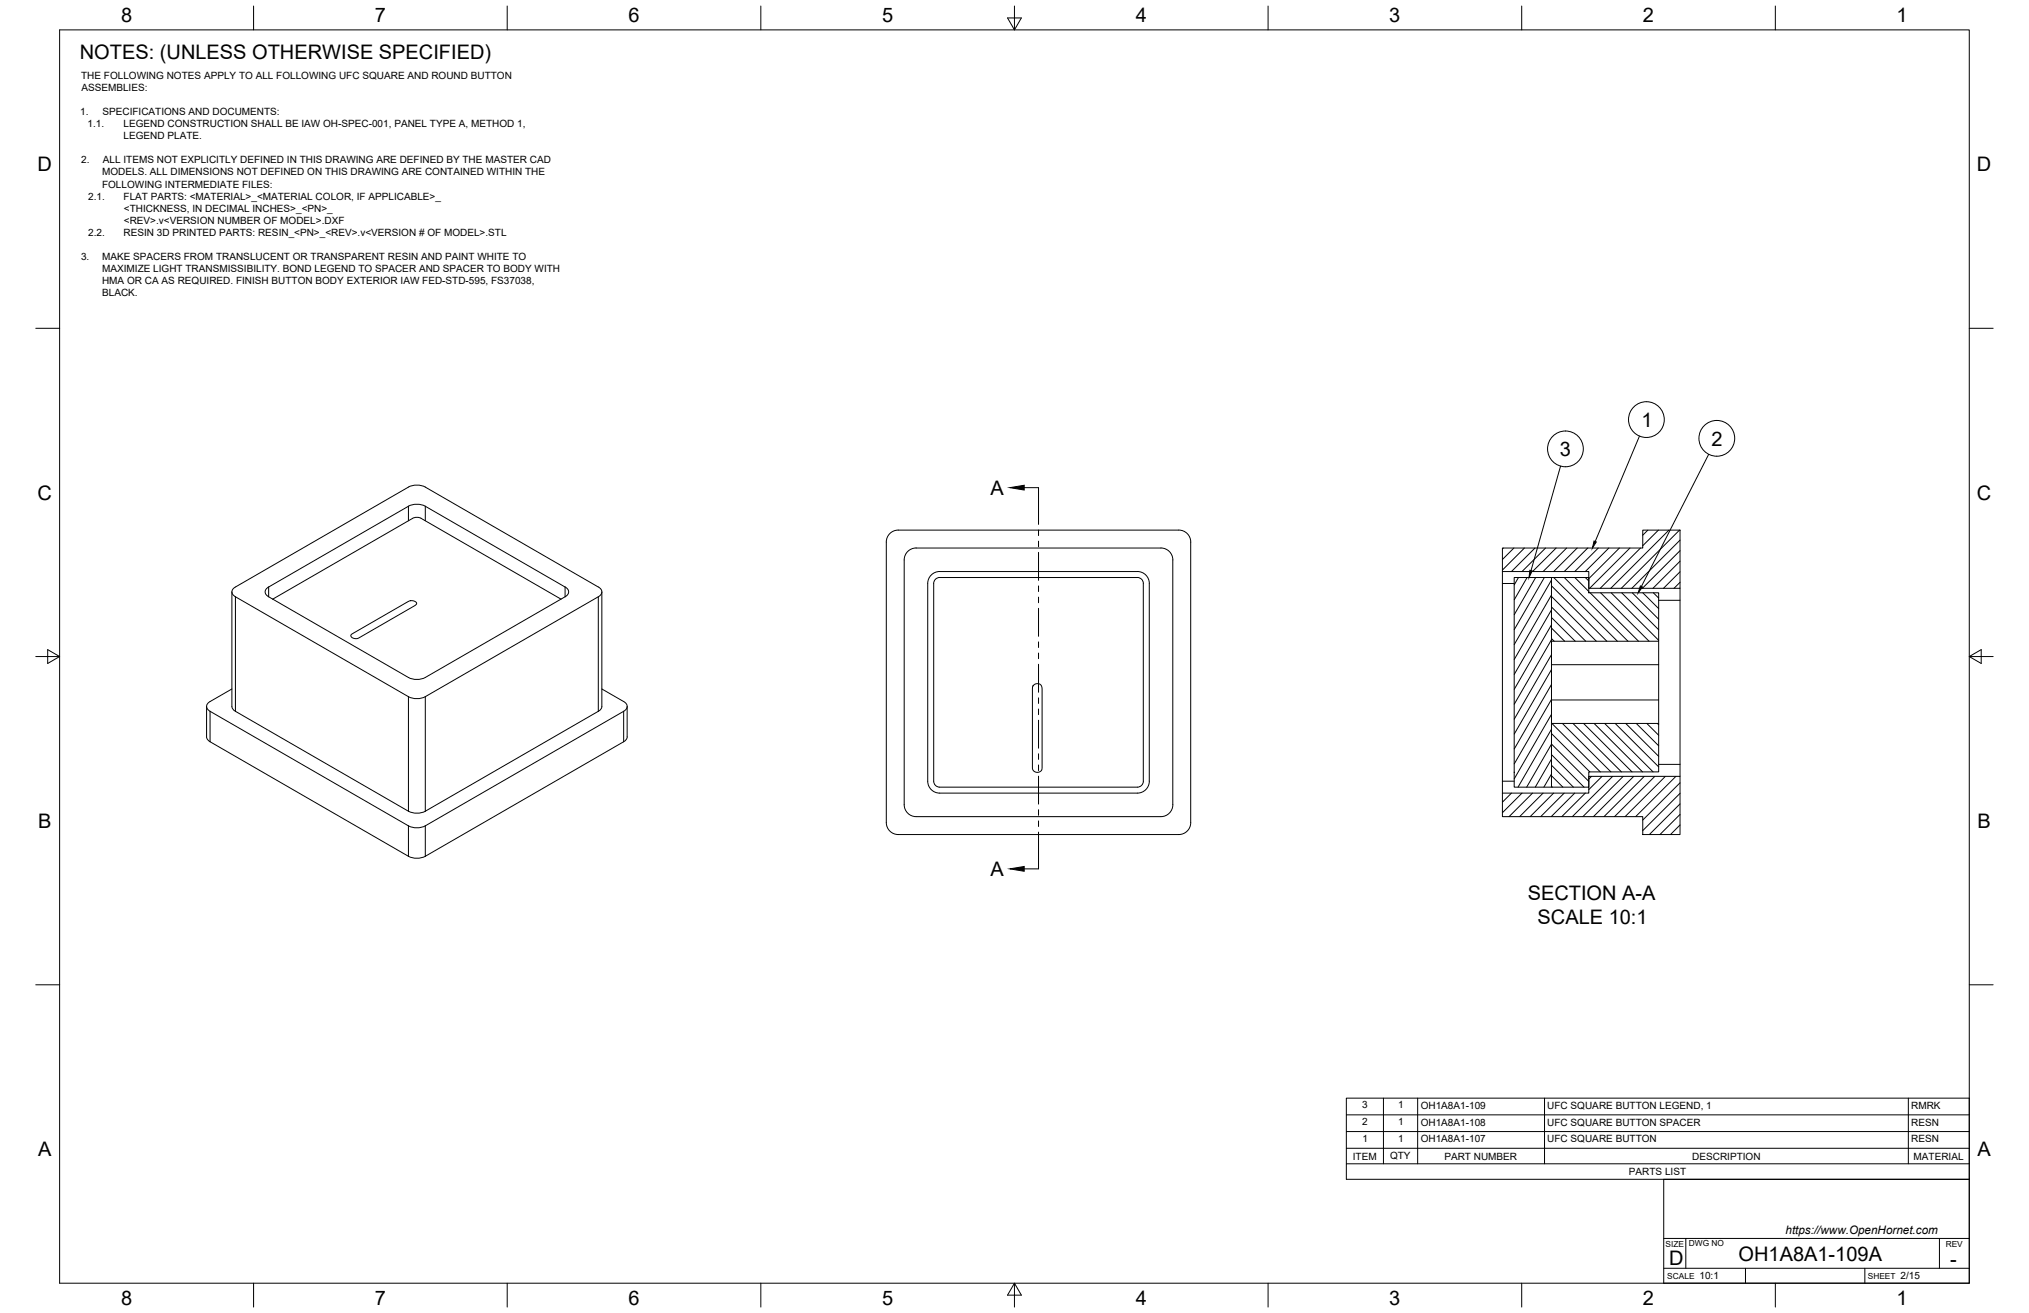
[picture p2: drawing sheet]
<svg xmlns="http://www.w3.org/2000/svg" width="864mm" height="559mm" viewBox="0 0 864 559" stroke-linecap="round" stroke-linejoin="round" font-family="sans-serif">
<!-- layer: Visible -->
<g fill="none" stroke="#000" stroke-width=".43">
<path d="M179.2 220.6l59.5 34.4M179.3 220.6l-1.8-.4-1.9 .4-59.5 34.4M378.4 227.4l2.1-1.5 1.8-.3h119.4a5.1 5.1 0 0 1 5.1 5.1v119.4a5.1 5.1 0 0 1-5.1 5.1h-119.4a5.1 5.1 0 0 1-5.1-5.1v-119.4l.4-1.8zM494.1 233.2h-104.2a5.1 5.1 0 0 0-5 5.1v104.2M494.1 233.2a5.1 5.1 0 0 1 5.1 5.1v104.2M639.5 233.2h59.7v-7.6h15.9v24.8h-38.9v-7.2h-36.7zM98.7 251.9v48.7l.4 1.2 1.1 .9 73.6 42.5M114.3 249.8a2.19 2.19 0 0 0-1.5 2.1 2.19 2.19 0 0 0 1.5 2.1M114.3 254l59.5 34.3a8 8 0 0 0 7.2 0l59.5-34.3M114.3 249.8l59.5-34.4a8 8 0 0 1 7.2 0l59.5 34.4M116.1 254.9v.1M238.8 254.9v.1"/>
<path d="M240.5 249.8a2.19 2.19 0 0 1 1.5 2.1 2.19 2.19 0 0 1-1.5 2.1M254.7 249.8l-73.7-42.5a8 8 0 0 0-7.2 0l-73.6 42.5a2.18 2.18 0 0 0-1.5 2.1 2.18 2.18 0 0 0 1.5 2.1l73.6 42.5a8 8 0 0 0 7.2 0l73.7-42.5M254.7 249.8a2.19 2.19 0 0 1 1.5 2.1 2.19 2.19 0 0 1-1.5 2.1M256.2 251.9v48.8M396.1 245l2.1-1.5 1.7-.3h84.2a5.1 5.1 0 0 1 5.1 5.1v84.2a5.1 5.1 0 0 1-5.1 5h-84.1a5.1 5.1 0 0 1-5.1-5v-84.2l.3-1.8zM398.4 246.3l1.5-.5h84.2l1.1 .2 .9 .7 .5 1.6v84.2l-.2 1.1-.7 .8-1.6 .6h-84.1l-1.2-.3-.8-.7-.6-1.5v-84.2l.3-1.1zM639.5 243.2v94.3M644.5 245.8h15.9v89.2h-15.9zM660.4 245.8h15.8v6.5h29.8v20.6h-45.6zM715.1 250.4v80M706 272.9v35M98.7 293.2l-9.3 5.4a2.2 2.2 0 0 0-1.5 2 2.2 2.2 0 0 0 1.5 2.1l84.4 48.8a8 8 0 0 0 7.2 0l84.5-48.8a2.19 2.19 0 0 0 1.5-2.1 2.19 2.19 0 0 0-1.5-2l-9.3-5.4"/>
<path d="M660.4 297.9h45.6M660.4 282.9h45.6M87.9 300.7v12.9l.2 .8 .9 1 84.8 49a8 8 0 0 0 7.2 0l84.9-49 .9-1 .2-.8-.1-12.9M254.7 302.7l-73.7 42.5M256.2 300.6l-.4 1.2-1.1 .9M660.4 307.9h45.6v20.6h-29.8v6.5h-15.8zM639.5 337.5h36.7v-7.1h38.9v24.8h-15.9v-7.6h-59.7zM173.9 345.2a8 8 0 0 0 7.2 0M384.9 342.5a5.1 5.1 0 0 0 5 5.1h104.2M499.2 342.5a5.1 5.1 0 0 1-5.1 5.1"/>
</g>
<!-- layer: Visible Narrow -->
<g fill="none" stroke="#000" stroke-width=".43">
<path d="M173.8 215.5v6.1M181 215.5v6.1M100.2 254v48.7M114.3 249.8v4.2M240.5 249.8v4.2M254.7 254v48.7M639.5 248.3h5M706 255.5h9.1M149.5 270.1l24.5-14.2 1.9-.2 1.4 .9v.4l-.8 .8-23.9 13.8-1.2 .2-1.4-.4-.7-.7zM173.8 296.5v48.7M181 296.5v48.7M439.9 291.7l1.2-.7 1.4 .1 .8 .9 .2 1.2v33.5l-.5 1.5-1.5 .5-1.6-.6-.5-1.2v-33.7z"/>
<path d="M89.4 302.7v13M265.5 302.7v13M639.5 332.5h5M706 325.3h9.1M173.8 351.5v12.9M181 351.5v12.9"/>
</g>
<!-- layer: Border -->
<g fill="none" stroke="#000" stroke-width=".43">
<path d="M25.4 12.7h812.8v533.4h-812.8zM107.9 2.6v10.1M215.9 2.6v10.1M323.8 2.6v10.1M428.8 7.6h5.9l-2.9 5.1zM431.8 2.6v10.1M539.7 2.6v10.1M647.7 2.6v10.1M755.6 2.6v10.1M15.2 139.7h10.2M838.2 139.7h10.1M15.2 279.4h10.2"/>
<path d="M20.3 276.5l5.1 2.9-5.1 3zM838.2 279.4l5.1-2.9v5.9zM838.2 279.4h10.1M15.2 419.1h10.2M838.2 419.1h10.1M107.9 546.1v10.2M215.9 546.1v10.2M323.8 546.1v10.2M431.8 546.1l2.9 5.1h-5.9zM431.8 546.1v10.2M539.7 546.1v10.2M647.7 546.1v10.2"/>
<path d="M755.6 546.1v10.2"/>
</g>
<!-- layer: Titleblock -->
<path d="M708.1 501.9h130.1v44.2h-130.1zM708.1 539.8h130.1M708.1 527.1h130.1M717.5 527.1v12.7M742.9 539.8v6.3M793.7 539.8v6.3M825.5 527.1v12.7" fill="none" stroke="#000" stroke-width=".43"/>
<!-- layer: Parts Lists -->
<path d="M573 467.4h265.2v34.5h-265.2zM573 474.5h265.2M588.8 467.4v27.9M603.4 467.4v27.9M657.4 467.4v27.9M812.2 467.4v27.9M573 495.3h265.2M573 488.7h265.2M573 481.6h265.2" fill="none" stroke="#000" stroke-width=".43"/>
<!-- layer: Hatching -->
<g fill="none" stroke="#000" stroke-width=".43">
<path d="M639.8 233.3l-.3 .3M644.3 233.3l-4.8 4.8M648.8 233.3l-9.3 9.3M653.3 233.3l-10 9.9M657.8 233.3l-10 9.9M662.3 233.3l-10 9.9M666.8 233.3l-10 9.9M671.3 233.3l-10 9.9M675.8 233.3l-10 9.9M680.3 233.3l-10 9.9M684.7 233.3l-9.9 9.9M689.3 233.3l-13 13"/>
<path d="M693.7 233.3l-17.1 17.1M698.2 233.3l-17.1 17.1M701.4 225.6l-2.2 2.2M705.8 225.6l-6.6 6.7M710.3 225.6l-24.7 24.8M714.8 225.6l-24.7 24.8M715.1 229.9l-20.6 20.5M715.1 234.4l-16.1 16M715.1 238.9l-11.6 11.5M646.3 245.8l-1.8 3.1M650 245.8l-5.5 9.5M653.6 245.8l-9.1 15.8"/>
<path d="M657.3 245.8l-12.8 22.2M660.4 258.3l14.5 14.6M660.4 253.9l19 19M660.4 249.3l23.5 23.6M660.4 246.8l-15.9 27.5M660.4 253.2l-15.9 27.5M660.4 259.5l-15.9 27.5M661.3 245.8l27.1 27.1M665.8 245.8l27.1 27.1M670.3 245.8l6 6M674.8 245.8l1.5 1.5M676.8 252.3l20.6 20.6"/>
<path d="M681.3 252.3l20.6 20.6M685.8 252.3l20.2 20.2M690.3 252.3l15.7 15.7M694.8 252.3l11.2 11.2M699.2 252.3l6.8 6.7M703.7 252.3l2.3 2.2M715.1 243.4l-7.1 7M715.1 247.8l-2.6 2.6M660.4 271.8l1.1 1.1M660.4 267.3l5.6 5.6M660.4 262.8l10.1 10.1M660.4 265.9l-15.9 27.5"/>
<path d="M660.4 272.2l-15.9 27.5M660.4 278.6l-15.9 27.5M660.4 284.9l-15.9 27.5M660.4 291.3l-15.9 27.5M660.4 297.6l-15.9 27.5M660.4 312.2l16.3 16.3M660.4 304l-15.9 27.5M660.4 310.3l-14.3 24.7M660.5 307.9l20.6 20.6M665 307.9l20.7 20.6M669.5 307.9l20.6 20.6M674 307.9l20.6 20.6"/>
<path d="M678.5 307.9l20.6 20.6M683 307.9l20.6 20.6M687.5 307.9l18.5 18.5M692 307.9l14 14M696.5 307.9l9.5 9.5M701 307.9l5 5M705.4 307.9l.6 .5M643.3 337.5l-3.8 3.9M647.8 337.5l-8.3 8.4M652.3 337.5l-10 10.1M656.8 337.5l-10 10.1M660.4 334.7l.3 .3"/>
<path d="M660.4 330.2l4.8 4.8M660.4 325.7l9.3 9.3M660.4 321.2l13.8 13.8M660.4 323l-6.9 12M660.4 329.4l-3.3 5.6M661.3 337.5l-10 10.1M665.8 337.5l-10 10.1M670.2 337.5l-9.9 10.1M674.8 337.5l-10.1 10.1M676.3 332.6l-15.9-15.9-10.6 18.3M677.4 330.4l-1.1 1.2M681.9 330.4l-5.6 5.6"/>
<path d="M686.4 330.4l-17.2 17.2M690.9 330.4l-17.2 17.2M695.4 330.4l-17.2 17.2M699.9 330.4l-17.2 17.2M704.3 330.4l-17.1 17.2M708.8 330.4l-17.1 17.2M713.3 330.4l-17.1 17.2M715.1 333.2l-15.9 15.8M715.1 337.7l-15.9 15.8M715.1 342.1l-13.1 13.1M715.1 346.6l-8.6 8.6M715.1 351.1l-4.1 4.1"/>
</g>
<!-- layer: Section Lines -->
<g fill="none" stroke="#000" stroke-width=".43">
<path d="M435.9 207.5h6.1v15.7M442 225.6v2.3M442 230.3v2.4M442 235.1v11.9M442 249.4v2.4M442 254.1v2.4M442 258.9v11.9M442 273.2v2.4M442 277.9v2.4M442 282.7v11.9M442 297v2.4M442 301.8v2.3"/>
<path d="M442 306.5v11.9M442 320.8v2.4M442 325.6v2.4M442 330.3v11.9M442 344.6v2.4M442 349.4v2.3M442 354.1v15.7h-6.1"/>
</g>
<path d="M429.8 207.5l6.1-1v2.1zM429.8 369.8l6.1-1v2z" fill="#000" stroke="#000" stroke-width=".43"/>
<!-- layer: Balloons -->
<g fill="none" stroke="#000" stroke-width=".43">
<path d="M664.2 198.4l-12.6 44.5M697.8 185.6l-18.8 44.8M727.3 193.4l-28.7 56.2"/>
<circle cx="700.8" cy="178.6" r="7.6"/>
<circle cx="666.3" cy="191" r="7.6"/>
<circle cx="730.7" cy="186.6" r="7.6"/>
</g>
<path d="M678.5 230.3l.9 .4-1.6 2.6zM651.2 242.7l.9 .3-1.3 2.8zM698.2 249.4l.9 .4-1.8 2.5z" fill="#000" stroke="#000" stroke-width=".43"/>
<g font-size="8.5">
<text x="51.6" y="9.4">8</text>
<text x="159.5" y="9.4">7</text>
<text x="267.5" y="9.4">6</text>
<text x="375.4" y="9.3">5</text>
<text x="483.4" y="9.4">4</text>
<text x="591.3" y="9.4">3</text>
<text x="699.3" y="9.4">2</text>
<text x="807.2" y="9.4">1</text>
<text x="34" y="25">NOTES: (UNLESS OTHERWISE SPECIFIED)</text>
<text x="16" y="72.9">D</text>
<text x="841.4" y="72.9">D</text>
<text x="698.7" y="181.6">1</text>
<text x="728.5" y="189.6">2</text>
<text x="663.9" y="194.1">3</text>
<text x="16" y="212.6">C</text>
<text x="421.6" y="210.6">A</text>
<text x="841.4" y="212.6">C</text>
<text x="16.2" y="352.3">B</text>
<text x="841.7" y="352.3">B</text>
<text x="421.6" y="372.8">A</text>
<text x="650.2" y="382.9">SECTION A-A</text>
<text x="654.4" y="393.2">SCALE 10:1</text>
<text x="16.2" y="492">A</text>
<text x="841.7" y="492">A</text>
<text x="710.4" y="538.4">D</text>
<text x="740" y="536.7">OH1A8A1-109A</text>
<text x="830.1" y="538.8">-</text>
<text x="51.6" y="555.5">8</text>
<text x="159.5" y="555.5">7</text>
<text x="267.5" y="555.5">6</text>
<text x="375.4" y="555.4">5</text>
<text x="483.4" y="555.5">4</text>
<text x="591.3" y="555.5">3</text>
<text x="699.3" y="555.5">2</text>
<text x="807.2" y="555.5">1</text>
</g>
<text font-size="5" x="760" y="525.2">https://www.OpenHornet.com</text>
<g font-size="4.3">
<text x="34.5" y="33.7">THE FOLLOWING NOTES APPLY TO ALL FOLLOWING UFC SQUARE AND ROUND BUTTON</text>
<text x="34.6" y="38.9">ASSEMBLIES:</text>
<text x="34.2" y="49.1">1.</text>
<text x="43.6" y="49.1">SPECIFICATIONS AND DOCUMENTS:</text>
<text x="37.2" y="54.2">1.1.</text>
<text x="52.6" y="54.2">LEGEND CONSTRUCTION SHALL BE IAW OH-SPEC-001, PANEL TYPE A, METHOD 1,</text>
<text x="52.6" y="59.3">LEGEND PLATE.</text>
<text x="34.5" y="69.6">2.</text>
<text x="43.8" y="69.6">ALL ITEMS NOT EXPLICITLY DEFINED IN THIS DRAWING ARE DEFINED BY THE MASTER CAD</text>
<text x="43.5" y="74.7">MODELS. ALL DIMENSIONS NOT DEFINED ON THIS DRAWING ARE CONTAINED WITHIN THE</text>
<text x="43.5" y="79.8">FOLLOWING INTERMEDIATE FILES:</text>
<text x="37.6" y="84.9">2.1.</text>
<text x="52.6" y="84.9">FLAT PARTS: &lt;MATERIAL&gt;_&lt;MATERIAL COLOR, IF APPLICABLE&gt;_</text>
<text x="52.7" y="90.1">&lt;THICKNESS, IN DECIMAL INCHES&gt;_&lt;PN&gt;_</text>
<text x="52.7" y="95.2">&lt;REV&gt;.v&lt;VERSION NUMBER OF MODEL&gt;.DXF</text>
<text x="37.6" y="100.4">2.2.</text>
<text x="52.6" y="100.4">RESIN 3D PRINTED PARTS: RESIN_&lt;PN&gt;_&lt;REV&gt;.v&lt;VERSION # OF MODEL&gt;.STL</text>
<text x="34.5" y="110.6">3.</text>
<text x="43.5" y="110.6">MAKE SPACERS FROM TRANSLUCENT OR TRANSPARENT RESIN AND PAINT WHITE TO</text>
<text x="43.5" y="115.7">MAXIMIZE LIGHT TRANSMISSIBILITY. BOND LEGEND TO SPACER AND SPACER TO BODY WITH</text>
<text x="43.5" y="120.8">HMA OR CA AS REQUIRED. FINISH BUTTON BODY EXTERIOR IAW FED-STD-595, FS37038,</text>
<text x="43.5" y="126">BLACK.</text>
<text x="579.8" y="471.7">3</text>
<text x="595.1" y="471.7">1</text>
<text x="604.7" y="472">OH1A8A1-109</text>
<text x="658.6" y="472">UFC SQUARE BUTTON LEGEND, 1</text>
<text x="813.4" y="471.9">RMRK</text>
<text x="579.8" y="478.8">2</text>
<text x="595.1" y="478.8">1</text>
<text x="604.7" y="479.1">OH1A8A1-108</text>
<text x="658.6" y="479.1">UFC SQUARE BUTTON SPACER</text>
<text x="813.4" y="479.1">RESN</text>
<text x="579.9" y="485.9">1</text>
<text x="595.1" y="485.9">1</text>
<text x="604.7" y="486.2">OH1A8A1-107</text>
<text x="658.6" y="486.2">UFC SQUARE BUTTON</text>
<text x="813.4" y="486.2">RESN</text>
<text x="575.8" y="493.5">ITEM</text>
<text x="591.7" y="493.4">QTY</text>
<text x="614.8" y="493.5">PART NUMBER</text>
<text x="720.3" y="493.5">DESCRIPTION</text>
<text x="814.5" y="493.5">MATERIAL</text>
<text x="693.3" y="500.1">PARTS LIST</text>
<text x="723.4" y="544.5">10:1</text>
<text x="809" y="544.5">2/15</text>
</g>
<g font-size="3.5">
<text x="708.9" y="530.9">SIZE</text>
<text x="718.9" y="530.5">DWG NO</text>
<text x="828.2" y="530.9">REV</text>
<text x="709.6" y="544.2">SCALE</text>
<text x="795" y="544.2">SHEET</text>
</g>
</svg>
